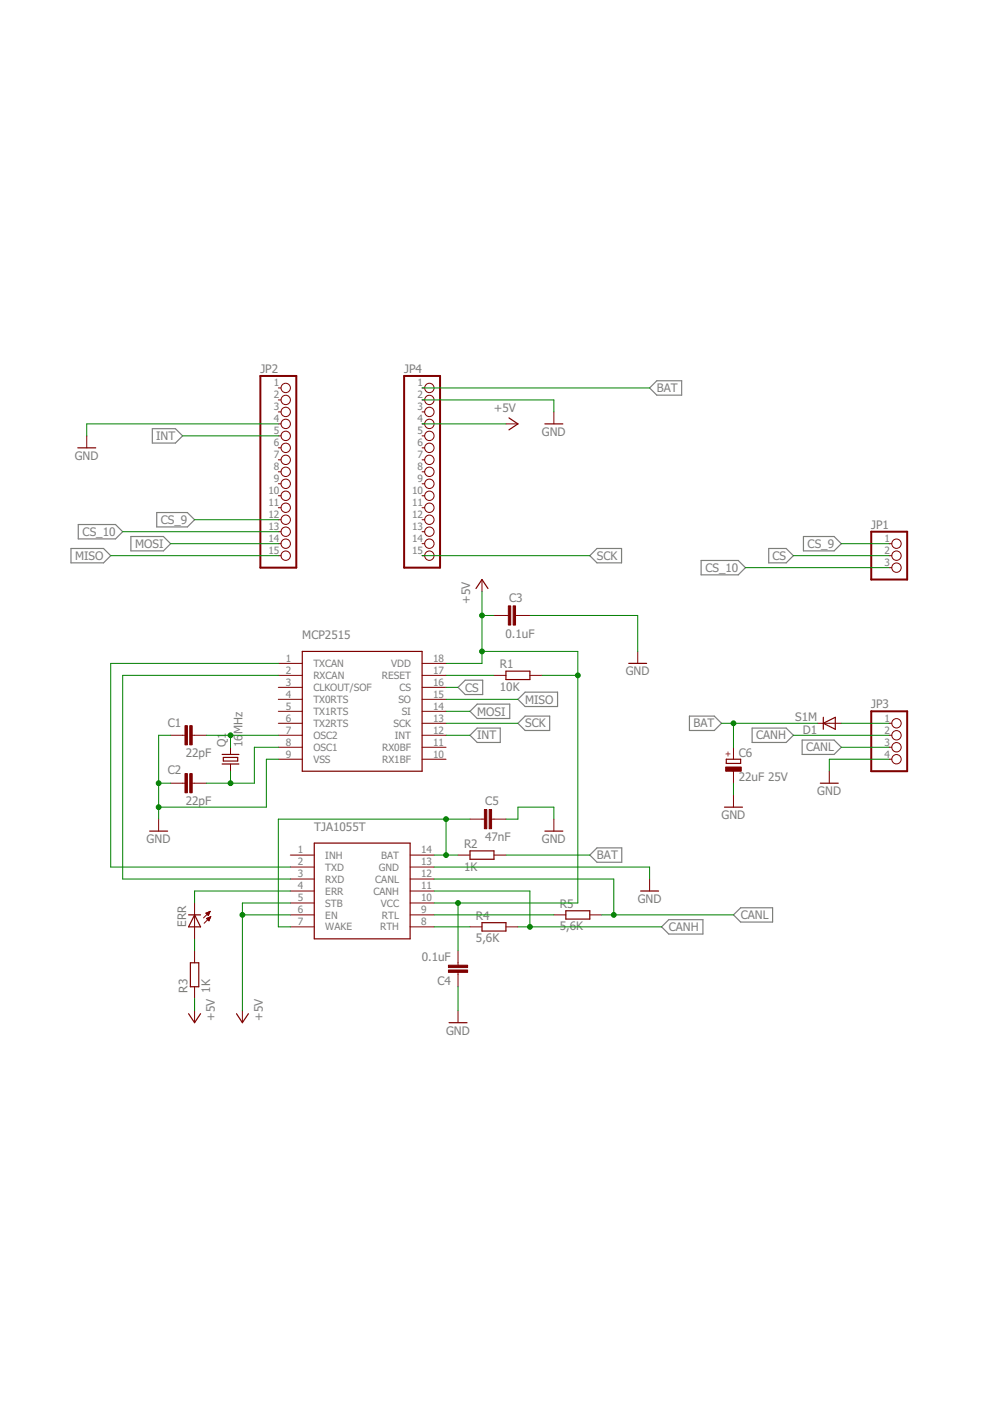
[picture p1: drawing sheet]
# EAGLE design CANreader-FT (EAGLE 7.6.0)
https://github.com/autowp/CANreader

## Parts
C1  22pF  C-EUC0805  [C0805]
C2  22pF  C-EUC0805  [C0805]
C3  0.1uF  C-EUC0805  [C0805]
C4  0.1uF  C-EUC0805  [C0805]
C5  47nF  C-EUC0805  [C0805]
C6  22uF 25V  CPOL-EUSMCC  [SMC_C]
D1  S1M  [SMA]
ERR  LEDCHIP-LED0805  [CHIP-LED0805]
JP1  PINHD-1X3  [1X03]
JP2  PINHD-1X15  [1X15]
JP3  PINHD-1X4-1  [1X04]
JP4  PINHD-1X15  [1X15]
MCP2515  MCP2515  [SO18-1]
Q1  16MHz  CRYSTALHC49S  [HC49/S]
R1  10K  R-EU_R0805  [R0805]
R2  1K  R-EU_R0805  [R0805]
R3  1K  R-EU_R0805  [R0805]
R4  5,6K  R-EU_R0805  [R0805]
R5  5,6K  R-EU_R0805  [R0805]
TJA1055T  TJA1055T  [SO-14W]

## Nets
+5V: C3.1 C4.2 JP4.4 MCP2515.18(VDD) R1.2 R3.1 TJA1055T.5(STB) TJA1055T.6(EN) TJA1055T.10(VCC)
BAT: C6.+ D1.C JP4.1 R2.2
CANH: JP3.2 R4.2 TJA1055T.11(CANH)
CANL: JP3.3 R5.2 TJA1055T.12(CANL)
CS: JP1.2 MCP2515.16(CS)
CS_9: JP1.1 JP2.12
CS_10: JP1.3 JP2.13
GND: C1.1 C2.1 C3.2 C4.1 C5.2 C6.- JP2.4 JP3.4 JP4.2 MCP2515.9(VSS) TJA1055T.13(GND)
INT: JP2.5 MCP2515.12(INT)
MISO: JP2.15 MCP2515.15(SO)
MOSI: JP2.14 MCP2515.14(SI)
N$1: MCP2515.1(TXCAN) TJA1055T.2(TXD)
N$2: MCP2515.2(RXCAN) TJA1055T.3(RXD)
N$3: C1.2 MCP2515.7(OSC2) Q1.2
N$4: D1.A JP3.1
N$5: C2.2 MCP2515.8(OSC1) Q1.1
N$6: C5.1 R2.1 TJA1055T.7(WAKE) TJA1055T.14(BAT)
N$7: MCP2515.17(RESET) R1.1
N$8: R4.1 TJA1055T.8(RTH)
N$9: R5.1 TJA1055T.9(RTL)
N$10: ERR.C TJA1055T.4(ERR)
N$11: ERR.A R3.2
SCK: JP4.15 MCP2515.13(SCK)
Unconnected: JP2.1 JP2.2 JP2.3 JP2.6 JP2.7 JP2.8 JP2.9 JP2.10 JP2.11 JP4.3 JP4.5 JP4.6 JP4.7 JP4.8 JP4.9 JP4.10 JP4.11 JP4.12 JP4.13 JP4.14 MCP2515.3(CLKOUT/SOF) MCP2515.4(TX0RTS) MCP2515.5(TX1RTS) MCP2515.6(TX2RTS) MCP2515.10(RX1BF) MCP2515.11(RX0BF) TJA1055T.1(INH)
